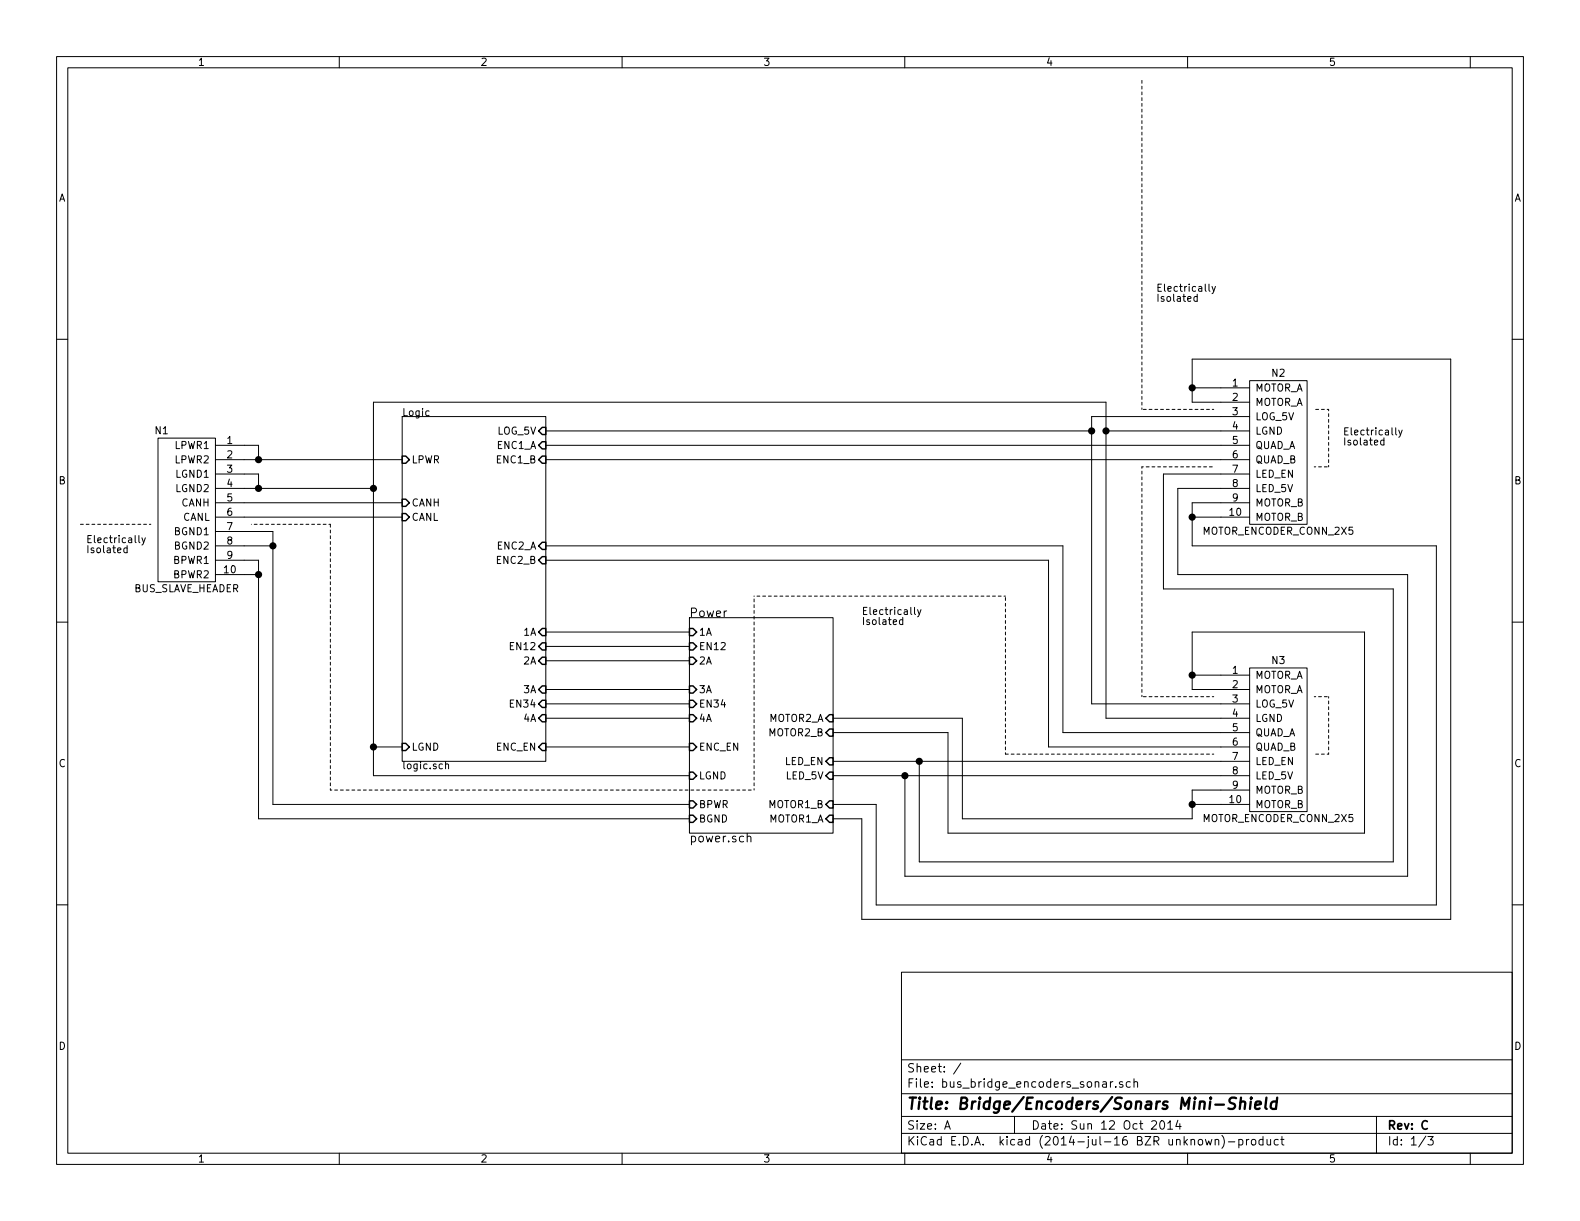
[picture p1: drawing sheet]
EESchema Schematic File Version 2
LIBS:bus_bridge_encoders_sonar
LIBS:power
LIBS:device
LIBS:transistors
LIBS:conn
LIBS:linear
LIBS:regul
LIBS:74xx
LIBS:cmos4000
LIBS:adc-dac
LIBS:memory
LIBS:xilinx
LIBS:special
LIBS:microcontrollers
LIBS:dsp
LIBS:microchip
LIBS:analog_switches
LIBS:motorola
LIBS:texas
LIBS:intel
LIBS:audio
LIBS:interface
LIBS:digital-audio
LIBS:philips
LIBS:display
LIBS:cypress
LIBS:siliconi
LIBS:opto
LIBS:atmel
LIBS:contrib
LIBS:valves
LIBS:bus_bridge_encoders_sonar-cache
EELAYER 25 0
EELAYER END
$Descr A 11000 8500
encoding utf-8
Sheet 1 3
Title "Bridge/Encoders/Sonars Mini-Shield"
Date "Sun 12 Oct 2014"
Rev "C"
Comp ""
Comment1 ""
Comment2 ""
Comment3 ""
Comment4 ""
$EndDescr
$Comp
L BUS_SLAVE_HEADER N1
U 1 1
P 1300 3550
F 0 "N1" H 1125 4100 50  0000 C CNN
F 1 "BUS_SLAVE_HEADER" H 1300 3000 50  0000 C CNN
F 2 "Bus_Bridge_Encoders_Sonar:Pin_Header_Straight_2x05_Shrouded" H 1300 3550 60  0001 C CNN
F 3 "" H 1300 3550 60  0000 C CNN
	1    1300 3550
	1    0    0    -1  
$EndComp
$Comp
L MOTOR_ENCODER_CONN_2X5 N2
U 1 1
P 8900 3150
F 0 "N2" H 8900 3700 50  0000 C CNN
F 1 "MOTOR_ENCODER_CONN_2X5" H 8900 2600 50  0000 C CNN
F 2 "Bus_Bridge_Encoders_Sonar:Pin_Header_Straight_2x05_Shrouded" H 8900 3150 60  0001 C CNN
F 3 "" H 8900 3150 60  0000 C CNN
	1    8900 3150
	1    0    0    -1  
$EndComp
$Comp
L MOTOR_ENCODER_CONN_2X5 N3
U 1 1
P 8900 5150
F 0 "N3" H 8900 5700 50  0000 C CNN
F 1 "MOTOR_ENCODER_CONN_2X5" H 8900 4600 50  0000 C CNN
F 2 "Bus_Bridge_Encoders_Sonar:Pin_Header_Straight_2x05_Shrouded" H 8900 5150 60  0001 C CNN
F 3 "" H 8900 5150 60  0000 C CNN
	1    8900 5150
	1    0    0    -1  
$EndComp
Wire Wire Line
	2800 3500 1700 3500
Wire Wire Line
	1700 3600 2800 3600
Wire Wire Line
	1700 3100 1800 3100
Wire Wire Line
	1800 3100 1800 3200
Wire Wire Line
	1700 3200 2800 3200
Connection ~ 1800 3200
Wire Wire Line
	1700 3300 1800 3300
Wire Wire Line
	1800 3300 1800 3400
Wire Wire Line
	1700 3400 2600 3400
Wire Wire Line
	2600 2800 2600 5400
Wire Wire Line
	2600 5200 2800 5200
Connection ~ 1800 3400
Wire Wire Line
	1700 3700 1900 3700
Wire Wire Line
	1900 3700 1900 5600
Wire Wire Line
	1900 3800 1700 3800
Wire Wire Line
	1700 3900 1800 3900
Wire Wire Line
	1800 3900 1800 5700
Wire Wire Line
	1800 4000 1700 4000
Wire Wire Line
	2600 5400 4800 5400
Connection ~ 2600 5200
Wire Wire Line
	1800 5700 4800 5700
Connection ~ 1800 4000
Wire Wire Line
	1900 5600 4800 5600
Connection ~ 1900 3800
Wire Notes Line
	2300 5500 2300 3650
Wire Wire Line
	8300 2800 8500 2800
Wire Wire Line
	8300 2500 8300 2800
Wire Wire Line
	8300 2700 8500 2700
Wire Wire Line
	8300 2500 10100 2500
Wire Wire Line
	10100 2500 10100 6400
Wire Wire Line
	10100 6400 6000 6400
Connection ~ 8300 2700
Wire Wire Line
	8500 3500 8300 3500
Wire Wire Line
	8300 3500 8300 3800
Wire Wire Line
	8300 3600 8500 3600
Wire Wire Line
	8300 3800 10000 3800
Wire Wire Line
	10000 3800 10000 6300
Wire Wire Line
	10000 6300 6100 6300
Connection ~ 8300 3600
Wire Wire Line
	8500 3400 8200 3400
Wire Wire Line
	8200 3400 8200 4000
Wire Wire Line
	8200 4000 9800 4000
Wire Wire Line
	9800 4000 9800 6100
Wire Wire Line
	9800 6100 6300 6100
Wire Wire Line
	8500 3300 8100 3300
Wire Wire Line
	8100 3300 8100 4100
Wire Wire Line
	8100 4100 9700 4100
Wire Wire Line
	9700 4100 9700 6000
Wire Wire Line
	9700 6000 6400 6000
Wire Wire Line
	8500 4700 8300 4700
Wire Wire Line
	8300 4400 8300 4800
Wire Wire Line
	8300 4800 8500 4800
Wire Wire Line
	8300 4400 9500 4400
Connection ~ 8300 4700
Wire Notes Line
	8450 4850 7950 4850
Wire Notes Line
	7950 4850 7950 3250
Wire Notes Line
	7950 3250 8450 3250
Wire Notes Line
	9150 3250 9250 3250
Wire Notes Line
	9250 3250 9250 2850
Wire Notes Line
	9250 2850 9150 2850
Wire Notes Line
	8450 2850 7950 2850
Wire Notes Line
	7950 2850 7950 550 
Wire Notes Line
	9150 4850 9250 4850
Wire Notes Line
	9250 4850 9250 5250
Wire Notes Line
	9250 5250 9150 5250
Wire Wire Line
	4800 4400 3800 4400
Wire Wire Line
	4800 4500 3800 4500
Wire Wire Line
	4800 4600 3800 4600
Wire Wire Line
	4800 4800 3800 4800
Wire Wire Line
	4800 4900 3800 4900
Wire Wire Line
	4800 5000 3800 5000
Wire Wire Line
	4800 5200 3800 5200
Wire Wire Line
	8500 2900 7600 2900
Wire Wire Line
	7600 2900 7600 4900
Wire Wire Line
	7600 4900 8500 4900
Wire Wire Line
	7700 2800 7700 5000
Wire Wire Line
	7700 5000 8500 5000
Wire Notes Line
	5250 5500 5250 4150
Wire Wire Line
	5800 5300 8500 5300
Wire Wire Line
	5800 5400 8500 5400
Wire Wire Line
	5800 5700 6000 5700
Wire Wire Line
	6000 5700 6000 6400
Wire Wire Line
	5800 5600 6100 5600
Wire Wire Line
	6100 5600 6100 6300
Wire Wire Line
	6300 6100 6300 5400
Wire Wire Line
	6400 6000 6400 5300
$Sheet
S 4800 4300 1000 1500
U 543A0165
F0 "Power" 60
F1 "power.sch" 60
F2 "BGND" I L 4800 5700 50 
F3 "1A" I L 4800 4400 50 
F4 "EN12" I L 4800 4500 50 
F5 "2A" I L 4800 4600 50 
F6 "BPWR" I L 4800 5600 50 
F7 "3A" I L 4800 4800 50 
F8 "EN34" I L 4800 4900 50 
F9 "4A" I L 4800 5000 50 
F10 "LGND" I L 4800 5400 50 
F11 "MOTOR1_A" I R 5800 5700 50 
F12 "MOTOR1_B" I R 5800 5600 50 
F13 "MOTOR2_A" I R 5800 5000 50 
F14 "MOTOR2_B" I R 5800 5100 50 
F15 "ENC_EN" I L 4800 5200 50 
F16 "LED_EN" I R 5800 5300 50 
F17 "LED_5V" I R 5800 5400 50 
$EndSheet
Wire Wire Line
	6700 5700 6700 5000
Wire Wire Line
	6700 5000 5800 5000
Wire Wire Line
	5800 5100 6600 5100
Wire Wire Line
	6600 5100 6600 5800
Wire Wire Line
	6600 5800 9500 5800
Wire Wire Line
	9500 5800 9500 4400
Wire Wire Line
	8500 5500 8300 5500
Wire Wire Line
	8300 5500 8300 5700
Wire Wire Line
	8300 5700 6700 5700
Connection ~ 6400 5300
Connection ~ 6300 5400
Wire Wire Line
	8500 5200 7300 5200
Wire Wire Line
	7300 5200 7300 3900
Wire Wire Line
	7300 3900 3800 3900
Wire Wire Line
	8500 5100 7400 5100
Wire Wire Line
	7400 5100 7400 3800
Wire Wire Line
	7400 3800 3800 3800
$Sheet
S 2800 2900 1000 2400
U 543A0162
F0 "Logic" 50
F1 "logic.sch" 50
F2 "LPWR" I L 2800 3200 50 
F3 "LGND" I L 2800 5200 50 
F4 "1A" I R 3800 4400 50 
F5 "EN12" I R 3800 4500 50 
F6 "2A" I R 3800 4600 50 
F7 "3A" I R 3800 4800 50 
F8 "CANH" I L 2800 3500 50 
F9 "CANL" I L 2800 3600 50 
F10 "EN34" I R 3800 4900 50 
F11 "4A" I R 3800 5000 50 
F12 "ENC_EN" I R 3800 5200 50 
F13 "ENC1_A" I R 3800 3100 50 
F14 "ENC1_B" I R 3800 3200 50 
F15 "ENC2_A" I R 3800 3800 50 
F16 "ENC2_B" I R 3800 3900 50 
F17 "LOG_5V" I R 3800 3000 50 
$EndSheet
Wire Wire Line
	8500 3200 3800 3200
Wire Wire Line
	8500 3100 3800 3100
Connection ~ 7700 3000
Wire Wire Line
	2600 2800 7700 2800
Connection ~ 2600 3400
Wire Wire Line
	7600 3000 3800 3000
Connection ~ 7600 3000
Wire Wire Line
	8500 3000 7700 3000
Wire Notes Line
	1050 3650 550  3650
Text Notes 6000 4350 0    50   ~ 0
Electrically\nIsolated
Wire Notes Line
	2300 5500 5250 5500
Wire Notes Line
	2300 3650 1750 3650
Wire Notes Line
	8450 5250 7000 5250
Wire Notes Line
	7000 5250 7000 4150
Wire Notes Line
	7000 4150 5250 4150
Text Notes 8050 2100 0    50   ~ 0
Electrically\nIsolated
Text Notes 9350 3100 0    50   ~ 0
Electrically\nIsolated
Text Notes 600  3850 0    50   ~ 0
Electrically\nIsolated
Wire Wire Line
	8500 5600 8300 5600
Connection ~ 8300 5600
$EndSCHEMATC
